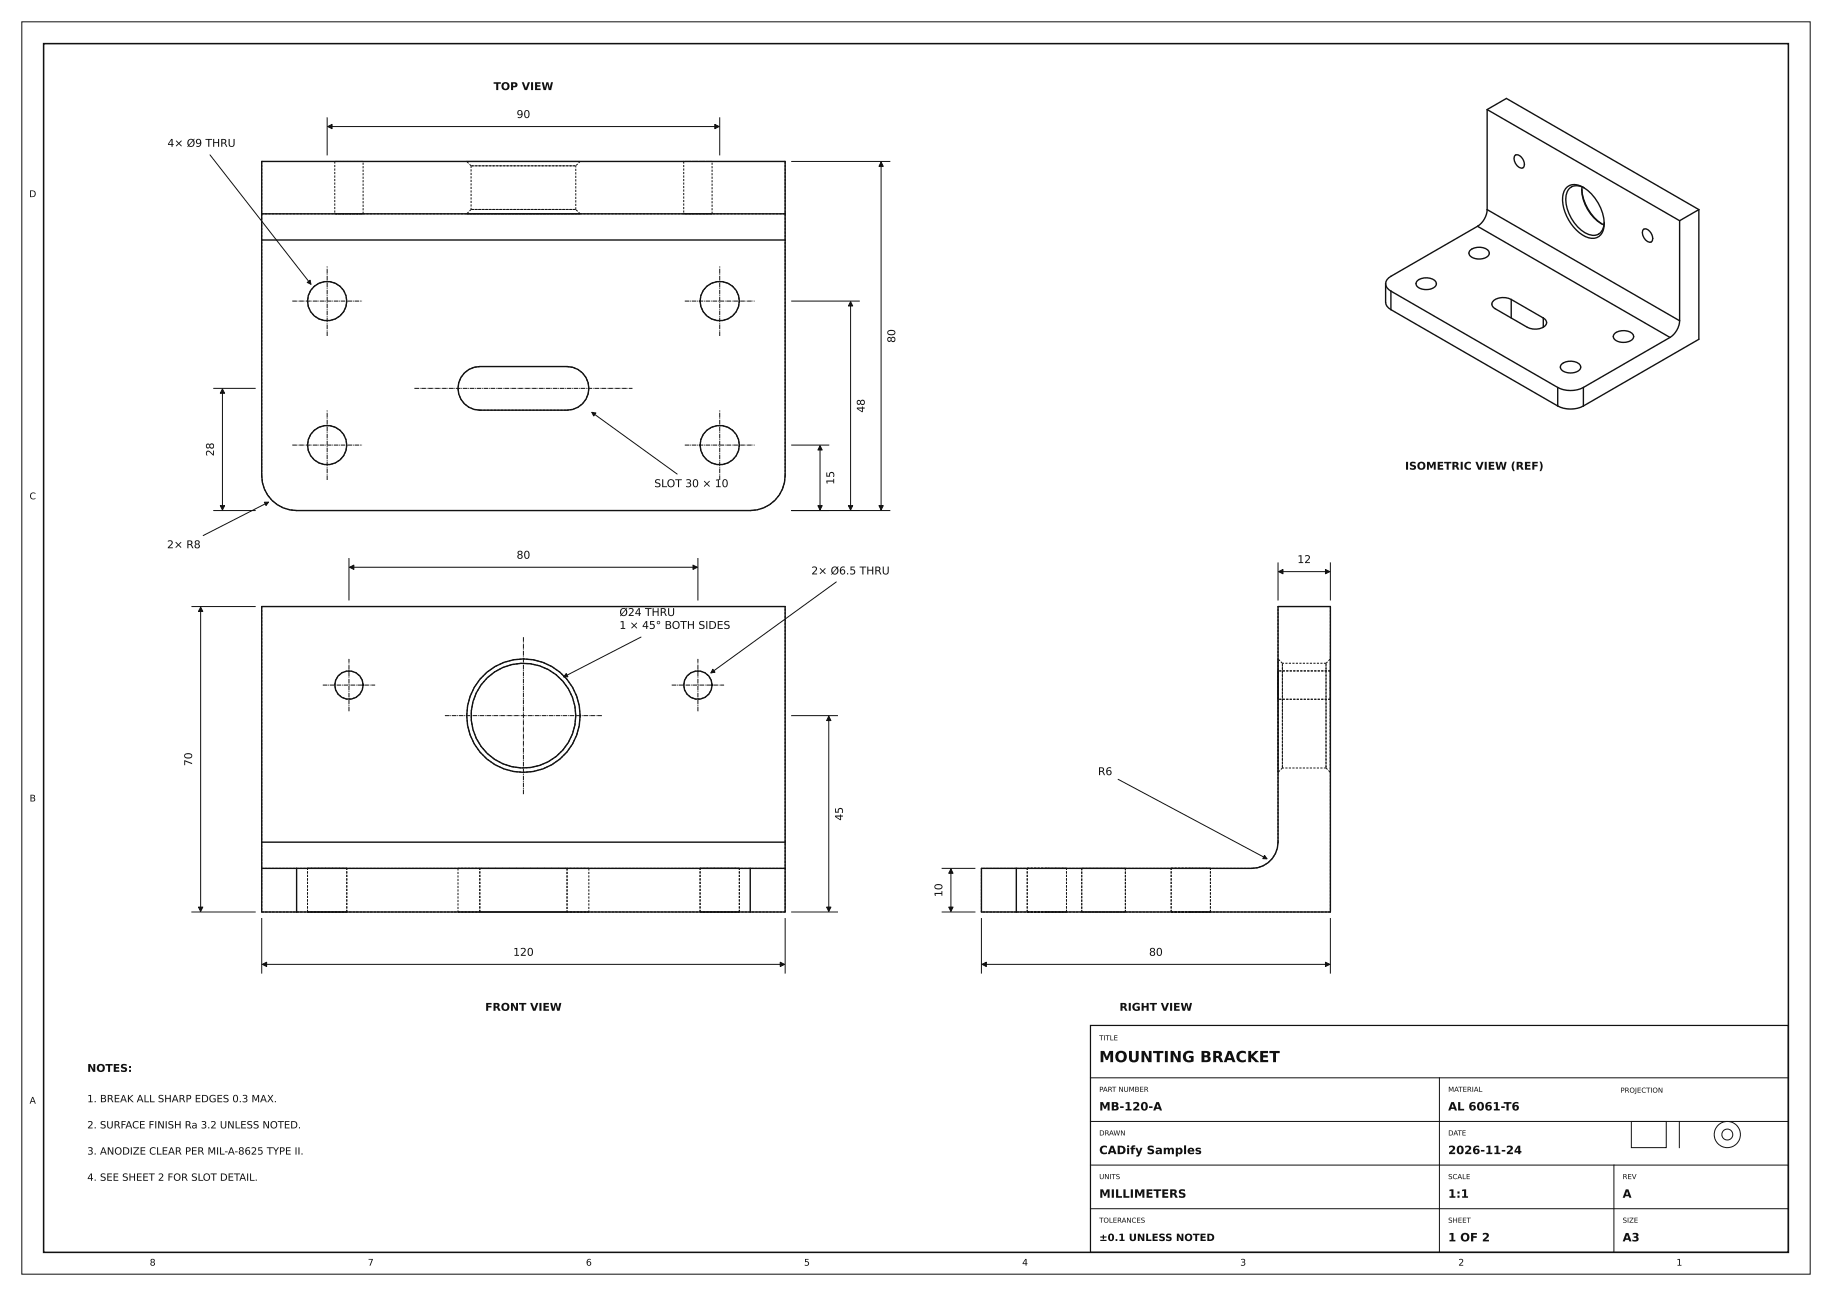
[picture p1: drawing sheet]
<svg xmlns="http://www.w3.org/2000/svg" width="420mm" height="297mm" viewBox="0 0 420 297" stroke-linecap="round" stroke-linejoin="round" font-family="sans-serif">
<path d="M10 10h400v277h-400z" fill="none" stroke="#111" stroke-width=".35"/>
<g fill="none" stroke="#111" stroke-width=".23">
<path d="M5 5h410v287h-410zM48.1 35.5l23.2 29.6M75 27v8.5M75.1 29h89.8M165 27v8.5M181.5 37h22.5M202 37.1v79.8M181.5 69h15.5M195 69.1v47.8M49 89h9.5M51 89.1v27.8M135.7 94.5l19.6 14.1"/>
<path d="M49 117h9.5M61.5 115.1l-14.9 7.6M181.5 117h22.5M181.5 102h8.5M188 102.1v14.8M44 139h14.5M46 139.1v69.8M80 128v9.5M80.1 130h79.8M160 128v9.5M191.7 133.4l-28.7 20.8M293 129v8.5"/>
<path d="M293.1 131h11.8M305 129v8.5M147 146l-17.7 9.1M181.5 164h10.5M190 164.1v44.8M256.3 178.6l34.2 18.2M216 199h7.5M218 199.1v9.8M44 209h14.5M60 210.5v12.5M180 210.5v12.5M181.5 209h10.5"/>
<path d="M216 209h7.5M225 210.5v12.5M305 210.5v12.5M60.1 221h119.8M225.1 221h79.8M250 247h160M250 257h160M330 247v40M374 257h8v6h-8zM385 257v6M250 267h160M250 277h160"/>
<path d="M370 267v20"/>
<circle cx="396" cy="260" r="1.25"/>
<circle cx="396" cy="260" r="3"/>
</g>
<path d="M250 235h160v52h-160z" fill="none" stroke="#111" stroke-width=".28"/>
<g fill="#111" stroke="#111" stroke-width=".23">
<path d="M60.1 221l1-.5v1z"/>
<path d="M178.9 220.5l1 .5-1 .5z"/>
<path d="M45.5 207.9h1l-.5 1z"/>
<path d="M46 139.1l.5 1h-1z"/>
<path d="M189.5 207.9h1l-.5 1z"/>
<path d="M190 164.1l.5 1h-1z"/>
<path d="M80.1 130l1-.5v1z"/>
<path d="M158.9 129.5l1 .5-1 .5z"/>
<path d="M75.1 29l1-.5v1z"/>
<path d="M163.9 28.5l1 .5-1 .5z"/>
<path d="M201.5 115.9h1l-.5 1z"/>
<path d="M202 37.1l.5 1h-1z"/>
<path d="M187.5 115.9h1l-.5 1z"/>
<path d="M188 102.1l.5 1h-1z"/>
<path d="M194.5 115.9h1l-.5 1z"/>
<path d="M195 69.1l.5 1h-1z"/>
<path d="M50.5 115.9h1l-.5 1z"/>
<path d="M51 89.1l.5 1h-1z"/>
<path d="M217.5 207.9h1l-.5 1z"/>
<path d="M218 199.1l.5 1h-1z"/>
<path d="M293.1 131l1-.5v1z"/>
<path d="M303.9 130.5l1 .5-1 .5z"/>
<path d="M225.1 221l1-.5v1z"/>
<path d="M303.9 220.5l1 .5-1 .5z"/>
<path d="M129.8 154.3l.4 .8h-.9z"/>
<path d="M163.4 153.4l.5 .7-.9 .1z"/>
<path d="M70.4 64.7l.7-.5 .2 .9z"/>
<path d="M135.7 94.5l.9 .1-.5 .7z"/>
<path d="M60.6 115.1h.9l-.5 .7z"/>
<path d="M289.9 196l.6 .8h-1z"/>
</g>
<g fill="none" stroke="#111" stroke-width=".32">
<path d="M340.9 25.1l44.2 25.5M340.9 25.1v22.9M340.9 25.1l4.5-2.5 44.1 25.4M347.3 35.7a1.2 1.2 0 0 1 1.8 .7 1.4 1.4 0 0 1-.1 2.1 2.14 2.14 0 0 1-1.7-2.8zM60 49v6M60 55v54a8 8 0 0 0 8 8h104a8 8 0 0 0 8-8v-54M60 49v-12h120v12M60 49h120M60 55h120M180 49v6M337.2 57.3a3.2 3.2 0 0 1 4.1 .3 1.52 1.52 0 0 1-1.7 1.7 2.37 2.37 0 0 1-2.8-1.3zM338.7 51.9l-19.8 11.4a2.08 2.08 0 0 0-1.2 1.7"/>
<path d="M338.7 51.9l44.2 25.4M340.9 48a4.9 4.9 0 0 1-2.2 3.9M340.9 48l44.2 25.5M359.3 42.8a3.2 3.2 0 0 1 3.7 .1 9.9 9.9 0 0 1 4.6 9.8 2.68 2.68 0 0 1-4.1 1.5 10 10 0 0 1-5.1-9.8l.5-1.1zM362.6 43.4a10.7 10.7 0 0 0 4.6 7.9M362.7 42.8a9.3 9.3 0 0 0 5 8.8M363.2 43.1a2.66 2.66 0 0 0-3-.2 2.66 2.66 0 0 0-1.2 2.8 9.4 9.4 0 0 0 5.2 8 2.54 2.54 0 0 0 3.6-2.7M376.7 52.6a1.2 1.2 0 0 1 1.8 .7 1.4 1.4 0 0 1-.1 2.2 2.14 2.14 0 0 1-1.7-2.9zM385.1 50.6v22.9M389.5 48v29.8l-26.5 15.2M389.5 48l-4.4 2.6M317.7 65a2.08 2.08 0 0 0 1.2 1.7"/>
<path d="M317.7 65v4.3a2.08 2.08 0 0 0 1.2 1.7M318.9 66.7l38.2 22.1M318.9 71l38.2 22M318.9 66.7v4.3M325 64.3a3.2 3.2 0 0 1 4.2 .3 1.52 1.52 0 0 1-1.8 1.7 2.37 2.37 0 0 1-2.8-1.3zM346.5 68.6a3.3 3.3 0 0 0-4.5 .9v.2a1.3 1.3 0 0 0 .8 1l7.3 4.3a3.3 3.3 0 0 0 4.4-.8l.1-.3a1.3 1.3 0 0 0-.8-1M346.5 68.6l7.3 4.3M346.5 68.6v4.3M353.8 72.9v2.1M370.3 76.4a3.2 3.2 0 0 1 4.1 .3 1.52 1.52 0 0 1-1.7 1.7 2.37 2.37 0 0 1-2.8-1.3zM382.9 77.3l-19.9 11.5M385.1 73.5a4.9 4.9 0 0 1-2.2 3.8"/>
<path d="M106.5 85.5l1-.8 1.2-.5 1.3-.2h20a5 5 0 0 1 5 5 5 5 0 0 1-5 5h-20a5 5 0 0 1-4.6-3.1 5 5 0 0 1 1.1-5.4zM357.1 88.8a6.5 6.5 0 0 0 5.9 0M357.1 93a6.5 6.5 0 0 0 5.9 0M357.1 88.8v4.2M358.1 83.4a3.2 3.2 0 0 1 4.2 .3 1.52 1.52 0 0 1-1.8 1.7 2.37 2.37 0 0 1-2.8-1.3zM363 88.8v4.2M60 193v6M60 199h8M60 199v10h8M60 193v-54h120v54M60 193h120M68 199h104"/>
<path d="M68 199v10M172 199h8M172 199v10M180 193v6M180 199v10h-8M233 199h54a6 6 0 0 0 6-6v-54h12v70h-72M233 199h-8v10h8M233 199v10M68 209h104"/>
<circle cx="75" cy="69" r="4.5"/>
<circle cx="165" cy="69" r="4.5"/>
<circle cx="75" cy="102" r="4.5"/>
<circle cx="165" cy="102" r="4.5"/>
<circle cx="80" cy="157" r="3.3"/>
<circle cx="160" cy="157" r="3.3"/>
<circle cx="120" cy="164" r="13"/>
<circle cx="120" cy="164" r="12"/>
</g>
<g fill="none" stroke="#111" stroke-width=".23" stroke-dasharray=".5 .3" stroke-linecap="butt">
<path d="M60 37v72M60 37h120M76.7 37h6.6M76.7 37v12M83.3 37h-6.6M107 37h26M108 38h24M108 38v10M108 38l-1-1M132 38h-24M133 37h-26M133 37l-1 1"/>
<path d="M156.8 37h6.5M156.8 37v12M163.3 37h-6.5M180 37v72M76.7 49h6.6M83.3 49h-6.6M83.3 49v-12M107 49h26M108 48h24M108 48l-1 1M132 48h-24M132 48v-10"/>
<path d="M133 49h-26M133 49l-1-1M156.8 49h6.5M163.3 49h-6.5M163.3 49v-12M180 49h-120M70.5 69a4.5 4.5 0 0 0 6.4 4.1 4.5 4.5 0 0 0 1-7.5 4.5 4.5 0 0 0-7.2 2.1l-.2 1.3M160.5 69a4.5 4.5 0 0 0 6.4 4.1 4.5 4.5 0 0 0 1-7.5 4.5 4.5 0 0 0-7.2 2.1l-.2 1.3M110 94a5 5 0 0 1-5-5 5 5 0 0 1 5-5M110 94h20M130 84h-20M130 84a5 5 0 0 1 5 5 5 5 0 0 1-5 5"/>
<path d="M60 109a8 8 0 0 0 8 8M68 117h104M70.5 102a4.5 4.5 0 0 0 6.4 4.1 4.5 4.5 0 0 0 1-7.5 4.5 4.5 0 0 0-7.2 2.1l-.2 1.3M160.5 102a4.5 4.5 0 0 0 6.4 4.1 4.5 4.5 0 0 0 1-7.5 4.5 4.5 0 0 0-7.2 2.1l-.2 1.3M172 117a8 8 0 0 0 8-8M60 139h120M60 139v70M293 139h12M305 139v70M83.3 157a3.3 3.3 0 0 0-4.6-3 3.3 3.3 0 0 0-.9 5.4 3.3 3.3 0 0 0 5.3-1.3l.2-1.1M163.3 157a3.3 3.3 0 0 0-4.6-3 3.3 3.3 0 0 0-.9 5.4 3.3 3.3 0 0 0 5.3-1.3l.2-1.1M293 151v26"/>
<path d="M293 157v-3.2M293 153.8v6.5M294 152v24M294 152l-1-1M304 152v24M304 152h-10M304 152l1-1M305 157v-3.2M305 153.8v6.5M305 151v26M305 153.8h-12M132 164a12 12 0 0 0-17.4-10.7 12 12 0 0 0-1.8 20.3 12 12 0 0 0 19-7.5l.2-2.1"/>
<path d="M133 164a13 13 0 0 0-18.8-11.6 13 13 0 0 0-2 22 13 13 0 0 0 20.6-8.1l.2-2.3M293 164v-13M293 177v-13M293 160.3v-3.3M294 164v-12M294 176v-12M294 176l-1 1M304 164v-12M304 176v-12M304 176h-10M304 176l1 1M305 160.3v-3.3"/>
<path d="M305 164v-13M305 177v-13M305 160.3h-12M70.5 199h9M79.5 199h-9M105 199h5M105 199v10M110 199h-5M110 199h20M130 199h-20M130 199h5M130 199v10"/>
<path d="M135 199h-5M135 199v10M160.5 199h9M169.5 199h-9M180 199h-120M233 199h54M233 199h-8M235.5 199h9M240 199h-4.5M244.5 199h-4.5M248 199h10M248 199v10"/>
<path d="M258 199h-10M258 199v10M268.5 199h9M273 199h-4.5M277.5 199h-4.5M293 193v-54M293 193a6 6 0 0 1-6 6M60 209h120M70.5 209h9M70.5 209v-10M79.5 209h-9M79.5 209v-10"/>
<path d="M105 209h5M110 209h-5M110 209h20M110 209v-10M130 209h-20M130 209h5M135 209h-5M160.5 209h9M160.5 209v-10M169.5 209h-9M169.5 209v-10M180 209v-70"/>
<path d="M225 209v-10M233 209h-8M235.5 209h9M235.5 209v-10M240 209h-4.5M244.5 209h-4.5M244.5 209v-10M248 209h10M248 209v-10M258 209h-10M258 209v-10M268.5 209h9"/>
<path d="M268.5 209v-10M273 209h-4.5M277.5 209h-4.5M277.5 209v-10M305 209h-72"/>
</g>
<g fill="none" stroke="#111" stroke-width=".23" stroke-dasharray="1.1 .2 .2 .2" stroke-linecap="butt">
<path d="M67 69h16M75 77v-16M157 69h16M165 77v-16M95 89h50M67 102h16M75 110v-16M157 102h16M165 110v-16M74 157h12M154 157h12M80 163v-12"/>
<path d="M102 164h36M160 163v-12M120 182v-36"/>
</g>
<text font-size="3.5" fill="#111" x="252" y="243.4">MOUNTING BRACKET</text>
<g font-size="2.6" fill="#111">
<text x="252" y="254.5">MB-120-A</text>
<text x="332" y="254.5">AL 6061-T6</text>
<text x="252" y="264.5">CADify Samples</text>
<text x="332" y="264.5">2026-11-24</text>
<text x="252" y="274.5">MILLIMETERS</text>
<text x="332" y="274.5">1:1</text>
<text x="372" y="274.5">A</text>
<text x="332" y="284.5">1 OF 2</text>
<text x="372" y="284.5">A3</text>
</g>
<g font-size="2.5" fill="#111">
<text x="113.2" y="20.6">TOP VIEW</text>
<text x="118.4" y="27">90</text>
<text x="38.4" y="33.6">4× Ø9 THRU</text>
<text x="205.2" y="78.6" transform="rotate(-90 205.2 78.6)">80</text>
<text x="198.2" y="94.6" transform="rotate(-90 198.2 94.6)">48</text>
<text x="49" y="104.6" transform="rotate(-90 49 104.6)">28</text>
<text x="322.1" y="107.6">ISOMETRIC VIEW (REF)</text>
<text x="150" y="111.6">SLOT 30 × 10</text>
<text x="191.2" y="111.1" transform="rotate(-90 191.2 111.1)">15</text>
<text x="38.3" y="125.6">2× R8</text>
<text x="118.4" y="128">80</text>
<text x="186" y="131.6">2× Ø6.5 THRU</text>
<text x="297.4" y="129">12</text>
<text x="142" y="141.2">Ø24 THRU</text>
<text x="142" y="144.1">1 × 45° BOTH SIDES</text>
<text x="44" y="175.6" transform="rotate(-90 44 175.6)">70</text>
<text x="251.7" y="177.6">R6</text>
<text x="193.2" y="188.1" transform="rotate(-90 193.2 188.1)">45</text>
<text x="216" y="205.6" transform="rotate(-90 216 205.6)">10</text>
<text x="117.6" y="219">120</text>
<text x="263.4" y="219">80</text>
<text x="111.2" y="231.6">FRONT VIEW</text>
<text x="256.6" y="231.6">RIGHT VIEW</text>
<text x="20" y="245.6">NOTES:</text>
</g>
<g font-size="2.3" fill="#111">
<text x="20" y="252.6">1. BREAK ALL SHARP EDGES 0.3 MAX.</text>
<text x="20" y="258.6">2. SURFACE FINISH Ra 3.2 UNLESS NOTED.</text>
<text x="20" y="264.6">3. ANODIZE CLEAR PER MIL-A-8625 TYPE II.</text>
<text x="20" y="270.6">4. SEE SHEET 2 FOR SLOT DETAIL.</text>
<text x="252" y="284.4">±0.1 UNLESS NOTED</text>
</g>
<g font-size="2.1" fill="#111">
<text x="6.7" y="45.2">D</text>
<text x="6.8" y="114.4">C</text>
<text x="6.8" y="183.7">B</text>
<text x="6.8" y="252.9">A</text>
<text x="34.3" y="290">8</text>
<text x="84.3" y="290">7</text>
<text x="134.3" y="290">6</text>
<text x="184.3" y="290">5</text>
<text x="234.3" y="290">4</text>
<text x="284.3" y="290">3</text>
<text x="334.3" y="290">2</text>
<text x="384.3" y="290">1</text>
</g>
<g font-size="1.6" fill="#111">
<text x="252" y="238.4">TITLE</text>
<text x="252" y="250.2">PART NUMBER</text>
<text x="332" y="250.2">MATERIAL</text>
<text x="371.5" y="250.4">PROJECTION</text>
<text x="252" y="260.2">DRAWN</text>
<text x="332" y="260.2">DATE</text>
<text x="252" y="270.2">UNITS</text>
<text x="332" y="270.2">SCALE</text>
<text x="372" y="270.2">REV</text>
<text x="252" y="280.2">TOLERANCES</text>
<text x="332" y="280.2">SHEET</text>
<text x="372" y="280.2">SIZE</text>
</g>
</svg>
